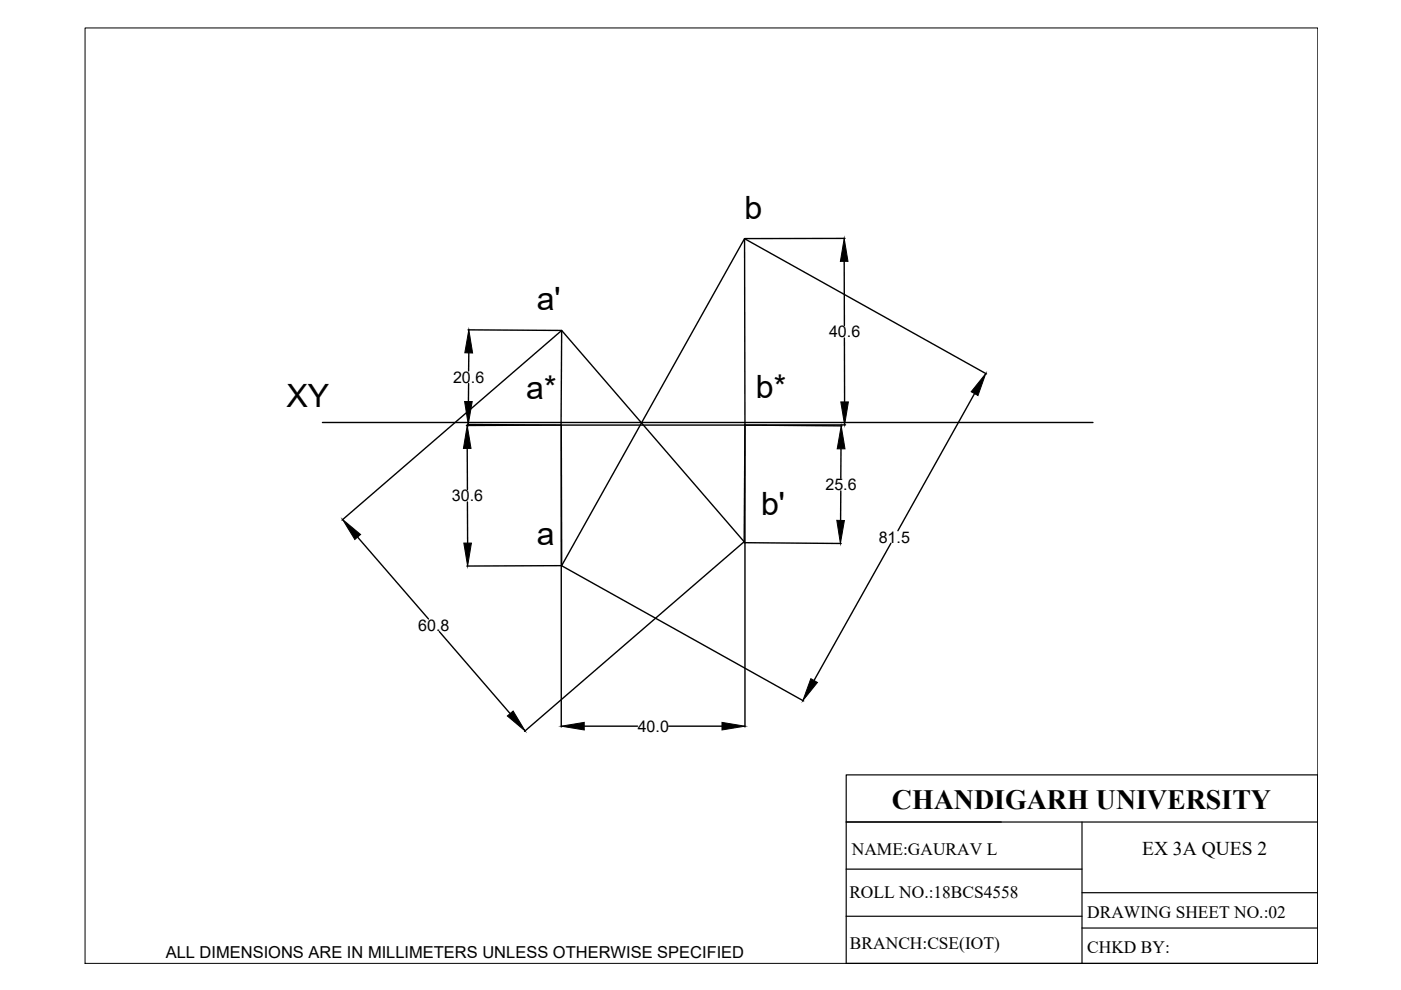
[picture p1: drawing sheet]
<svg xmlns="http://www.w3.org/2000/svg" width="297mm" height="210mm" viewBox="0 0 297 210" stroke-linecap="round" stroke-linejoin="round" font-family="sans-serif">
<!-- layer: thick continuous -->
<g fill="none" stroke="#000" stroke-width=".3">
<path d="M157.9 50.6v39.5h-38.9l.1 29.8zM157.9 50.6l51.3 28.7M179 55.4v13.6M179.2 50.5l-21.3 .1M99.2 69.9l19.8 .2M99.4 74.8v3.9M119 70.1l-46.5 40.2M179 71.7l.1 13.5M68.4 89.6h163.3M99.1 95.1v8.7M99.1 90l19.8 .1-20 .1M99.4 81.3l-.1 3.8"/>
<path d="M119 90.1l.1-20 38.8 45M119 90.2v63.9M157.9 90.1l-.1 25 20.6 .1M157.9 90.2v63.9M178.3 95.2v6.2M179.3 90.1h-21.3l20.5 .2M206.6 83.4l-16.2 29.1M75.8 113.9l15 17.3M99.1 106.4v8.7M119 119.9l-20 .1M119.1 120l51.3 28.6M157.7 114.9l-46.5 40.2"/>
<path d="M178.3 104.1l-.1 6.3M188.9 115.2l-16.3 29.1M93.1 133.9l15.1 17.4M123.9 154h11.3M141.8 154h11.3"/>
</g>
<g fill="#000" stroke="#000" stroke-width=".21">
<path d="M179 50.5l.8 4.9h-1.6zM99.4 69.9l.8 4.9h-1.6zM98.5 85.1h1.6l-.8 4.9zM99.1 90.2l.8 4.9h-1.6zM178.4 90.3l.8 4.9h-1.7zM178.3 85.2h1.6l-.8 4.9zM209 79.2l-1.7 4.7-1.4-.8zM72.6 110.2l3.9 3.1-1.3 1.1zM98.3 115.1h1.6l-.8 4.9zM177.4 110.3l1.6 .1-.8 4.8zM107.6 151.8l1.2-1.1 2.5 4.3zM119 154l4.9-.8v1.6z"/>
<path d="M153.1 153.2l4.8 .8-4.8 .8zM171.9 143.9l1.4 .8-3.1 3.8z"/>
</g>
<path d="M18 5.9h261.4v198.4h-261.4z" fill="none" stroke="#000" stroke-width=".21"/>
<!-- layer: 0 -->
<path d="M179.4 164.3h100v40h-100zM179.4 174.3h100M229.4 174.3v30M179.4 194.3h50M179.4 184.3h50M229.4 189.3h50M229.4 196.8h50" fill="none" stroke="#000" stroke-width=".25"/>
<g font-size="6.8">
<text x="157.8" y="46.4">b</text>
<text x="113.8" y="65.7">a'</text>
<text x="60.7" y="86.3">XY</text>
<text x="111.6" y="84.7">a*</text>
<text x="160.3" y="84.4">b*</text>
<text x="161.4" y="109.1">b'</text>
<text x="113.8" y="115.7">a</text>
</g>
<text font-size="5.9" x="189.1" y="171.5">CHANDIGARH UNIVERSITY</text>
<text font-size="4.1" x="242.1" y="181.3">EX 3A QUES 2</text>
<g font-size="3.7">
<text x="180.6" y="181.3">NAME:GAURAV L</text>
<text x="180.1" y="190.5">ROLL NO.:18BCS4558</text>
<text x="230.5" y="194.7">DRAWING SHEET NO.:02</text>
<text x="180.2" y="201.2">BRANCH:CSE(IOT)</text>
<text x="230.5" y="202.1">CHKD BY:</text>
</g>
<text font-size="3.5" x="35.1" y="203.2">ALL DIMENSIONS ARE IN MILLIMETERS UNLESS OTHERWISE SPECIFIED</text>
<g font-size="3.4">
<text x="175.8" y="71.5">40.6</text>
<text x="96.1" y="81.2">20.6</text>
<text x="95.8" y="106.3">30.6</text>
<text x="175" y="104">25.6</text>
<text x="186.3" y="115.1">81.5</text>
<text x="88.7" y="133.8">60.8</text>
<text x="135.2" y="155.2">40.0</text>
</g>
</svg>
